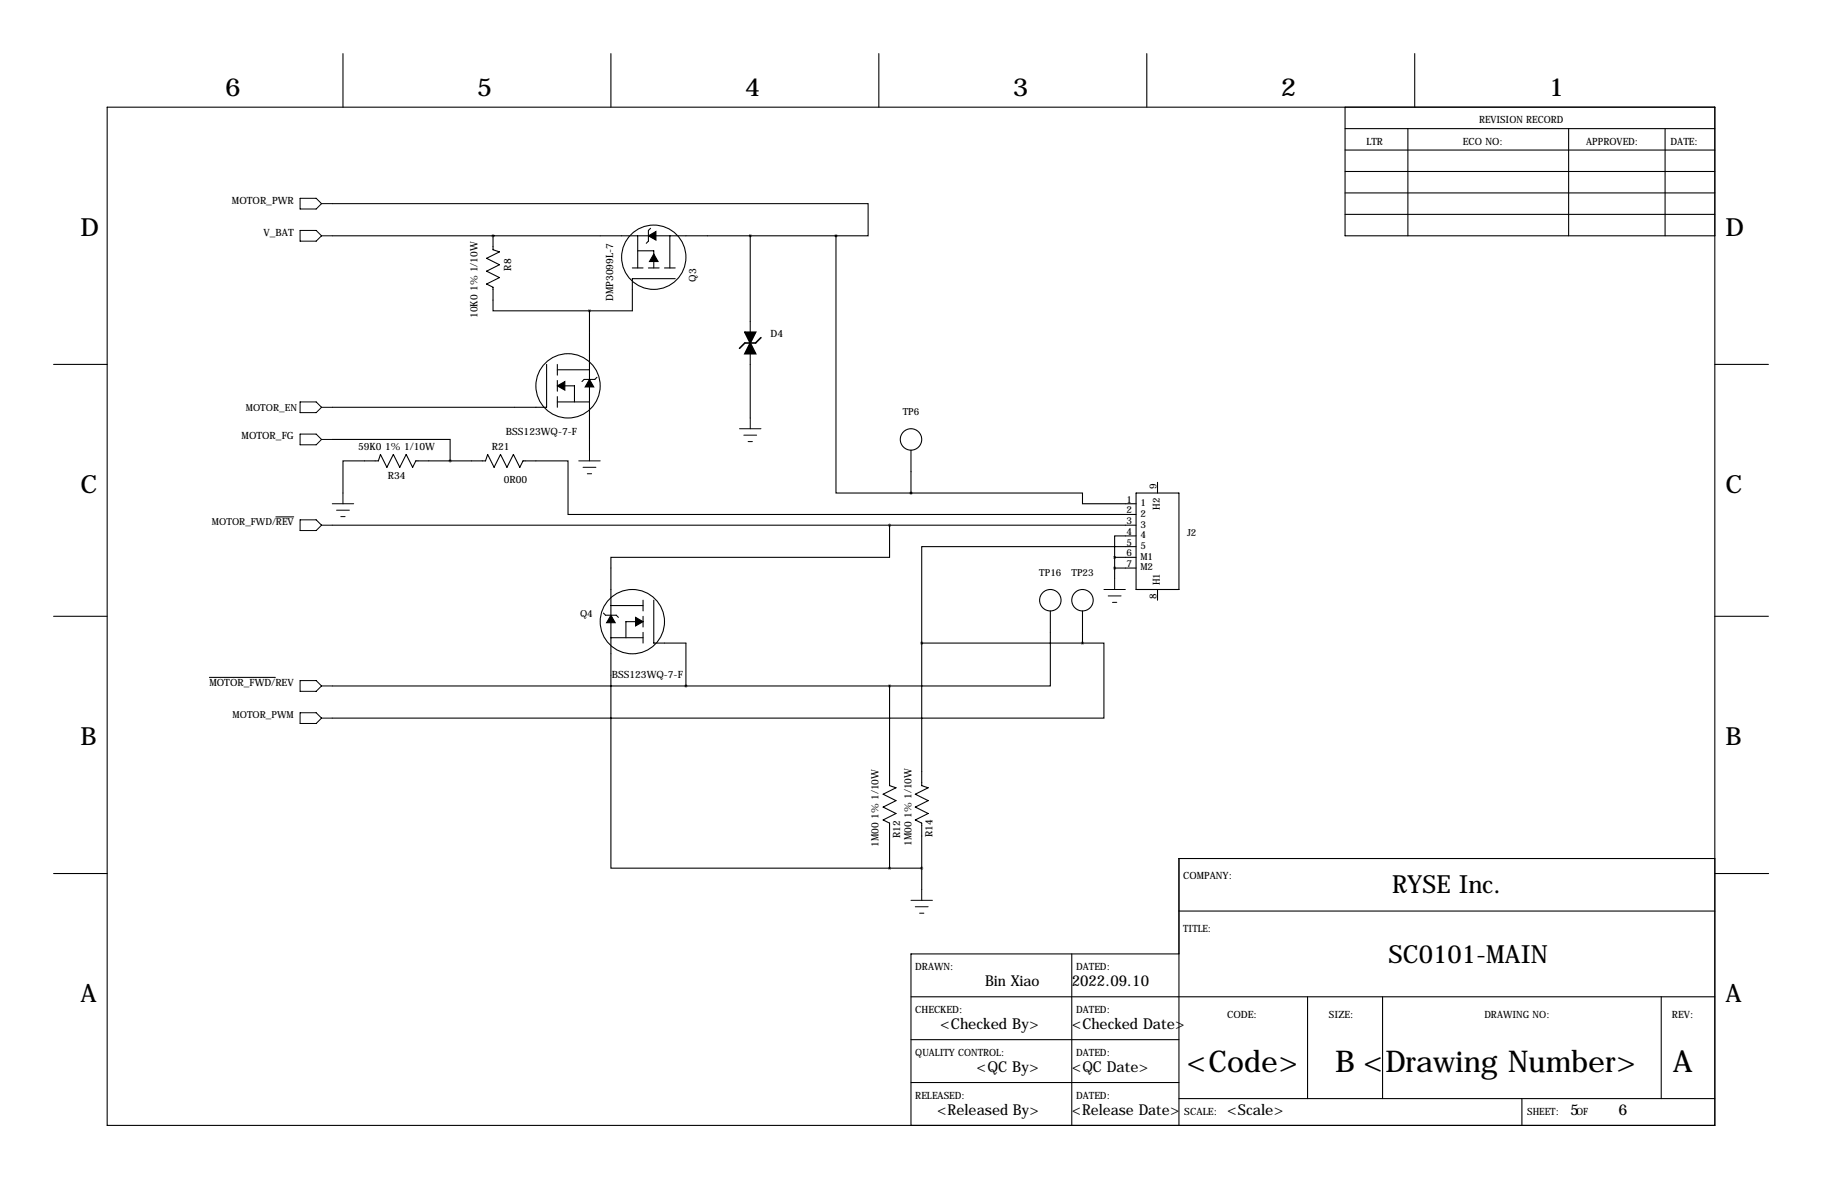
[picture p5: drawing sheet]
<svg xmlns="http://www.w3.org/2000/svg" width="432mm" height="279mm" viewBox="0 0 432 279" stroke-linecap="round" stroke-linejoin="round" font-family="sans-serif">
<g fill="none" stroke="#000" stroke-width=".25">
<path d="M81.3 12.7v12.7M144.8 12.7v12.7M208.3 12.7v12.7M271.8 12.7v12.7M335.3 12.7v12.7M25.4 25.4h381v241.3h-381zM318.8 30.5h87.6M318.8 35.6h87.6M318.8 25.4v30.5h87.6M333.7 30.5v25.4M371.8 30.5v25.4M394.6 30.5v25.4"/>
<path d="M78.7 48.3h127v7.6h-7.6M78.7 55.9h119.4M116.8 55.9h.1M116.8 55.9v3.3l1.6 .5-3.1 1.5 3.1 1.5-3.1 1.6 3.1 1.5-3.1 1.5 1.5 .8v5.6h22.9M151.1 55.9v7.6M151.1 59.4h3.8v4.1M154.2 54.1l-.5 .5v2.6l-.5 .5M158.7 55.9v7.6M177.8 55.9v22.8M198.1 55.9v60.9h17.8M318.8 45.7h87.6M318.8 50.8h87.6"/>
<path d="M318.8 40.6h87.6M139.7 73.7v33M149.9 63.5h2.5M153.7 63.5h2.5M157.5 63.5h2.5M160 66h-10.1v7.7h-10.2M12.7 86.4h12.7M129.5 86.4v10.1h-50.8M132.1 86.4v2.5M132.1 90.2v2.5M132.1 94v2.5M132.1 95.2h7.6"/>
<path d="M132.1 87.6h7.6M133.9 91.4h2.2v3.8M141.5 89.4l-.5 .5h-2.6l-.5 .5M177.8 83.8v15.3M406.4 86.4h12.7M78.7 104.1h28v5.1M81.3 116.8v-7.6h8.4l.5-1.5 1.5 3 1.5-3 1.5 3 1.6-3 1.5 3 .8-1.5h16.5l.5-1.5 1.5 3 1.5-3 1.5 3 1.6-3 1.5 3 .8-1.5h10.6v12.7h134.6M215.9 116.8h40.6v2.6h12.7M215.9 106.7v10.1M269.2 116.8h10.2v22.9h-10.2zM274.3 114.3v2.5M65.4 122.5h4.2"/>
<path d="M78.7 124.5h190.5M210.8 124.5v7.6h-66v73.6h66M264.2 132.1h5M264.2 134.6h5M264.2 132.1v5.1M269.2 129.5h-50.8v22.9M269.2 127h-5v5.1M274.3 139.7v2.5M12.7 146h12.7M143 145.3l.5 .5h2.5l.6 .5M144.8 151.1h7.6M144.8 143.5h7.6"/>
<path d="M150.6 147.3h-2.3v3.8M152.4 142.2v2.6M152.4 146v2.6M152.4 149.9v2.5M154.9 142.2v10.2h7.7v10.2M218.4 152.4h38.1M218.4 152.4v33.8l1.6 .5-3.1 1.5 3.1 1.5-3.1 1.6 3.1 1.5-3.1 1.5 1.5 .8v15.7M248.9 144.8v17.8h-38.1M256.5 152.4h5.1v17.8h-182.9M256.5 144.8v7.6M406.4 146h12.7M49.6 160.5h15.7"/>
<path d="M78.7 162.6h132.1M210.8 162.6v23.6l1.5 .5-3 1.5 3 1.5-3 1.6 3 1.5-3 1.5 1.5 .8v10.6M12.7 207h12.7M210.8 205.7h7.6M279.4 215.9h127M406.4 203.5h-127v63.2M406.5 207h12.7M215.9 236.2h190.5M254 226.1v40.6M279.4 226.1h-63.5v40.6M309.9 236.2v24.1M327.7 236.2v24.1"/>
<path d="M393.7 236.2v24.1M215.9 246.4h63.5M215.9 256.5h63.5M279.4 260.3h127M360.7 260.3v6.4"/>
<circle cx="154.9" cy="61" r="7.6"/>
<circle cx="134.6" cy="91.4" r="7.6"/>
<circle cx="215.9" cy="104.1" r="2.54"/>
<circle cx="149.9" cy="147.3" r="7.6"/>
<circle cx="248.9" cy="142.2" r="2.54"/>
<circle cx="256.5" cy="142.2" r="2.54"/>
</g>
<path d="M153.7 55.9l1.7-1v2zM154.9 60.2l1.1 1.8h-2.1zM132.1 91.4l1.8-1v2.1zM139.7 89.9l1 1.8h-2zM144.8 145.8l1 1.8h-2zM150.6 146.3l1.8 1-1.8 1z" fill="#000" stroke="#000" stroke-width=".25"/>
<path d="M176.5 78.7h2.6l-1.3 2.6zM177.8 81.3l1.3 2.5h-2.6z" fill="#000" stroke="#000" stroke-width=".38"/>
<path d="M180.3 80l-1.2 1.3h-2.6l-1.2 1.2" fill="none" stroke="#000" stroke-width=".38"/>
<g fill="none" stroke="#000" stroke-width=".24">
<path d="M71.1 47h3.8l1.3 1.3-1.3 1.2h-3.8zM71.1 54.6h3.8l1.3 1.3-1.3 1.3h-3.8zM76.2 55.9h2.5M76.2 48.3h2.5M71.1 95.2h3.8l1.3 1.3-1.3 1.3h-3.8zM76.2 96.5h2.5M177.8 99.1v2.5M71.1 102.9h3.8l1.3 1.2-1.3 1.3h-3.8zM76.2 104.1h2.5M78.7 119.4h5.1M81.3 116.8v2.6M137.2 109.2h5"/>
<path d="M138.2 110.7h3M139.2 112.3h1M139.7 106.7v2.5M175.3 101.6h5M176.3 103.1h3M177.3 104.6h1M71.1 123.2h3.8l1.3 1.3-1.3 1.2h-3.8zM76.2 124.5h2.5M79.8 120.9h3M80.8 122.4h1M261.6 139.7h5.1M264.2 137.2v2.5"/>
<path d="M262.6 141.2h3.1M263.7 142.7h1M71.1 161.3h3.8l1.3 1.3-1.3 1.2h-3.8zM71.1 168.9h3.8l1.3 1.3-1.3 1.2h-3.8zM76.2 170.2h2.5M76.2 162.6h2.5M215.9 213.4h5.1M216.9 214.9h3.1M217.9 216.4h1M218.4 210.8v2.6"/>
</g>
<path d="M116.8 55.9a.05 .05 0 0 0 .1 0 .05 .05 0 0 0-.1 0zM256.5 152.4a.05 .05 0 0 0 .1 0 .05 .05 0 0 0-.1 0zM264.1 134.6a.05 .05 0 0 0 .1 0 .05 .05 0 0 0-.1 0zM264.1 132.1a.05 .05 0 0 0 .1 0 .05 .05 0 0 0-.1 0zM218.4 205.7a.05 .05 0 0 0 .1 0 .05 .05 0 0 0-.1 0zM162.5 162.6a.05 .05 0 0 0 .1 0 .05 .05 0 0 0-.1 0zM218.4 152.4a.05 .05 0 0 0 .1 0 .05 .05 0 0 0-.1 0z" fill="#000" stroke="#000" stroke-width=".63"/>
<g font-size="7.1">
<text x="281.2" y="254">&lt;Code&gt;</text>
<text x="316.4" y="254">B &lt;Drawing Number&gt;</text>
<text x="396.4" y="254">A</text>
</g>
<g font-size="5.9">
<text x="53.3" y="22.9">6</text>
<text x="113" y="22.9">5</text>
<text x="176.5" y="22.9">4</text>
<text x="240" y="22.9">3</text>
<text x="303.5" y="22.9">2</text>
<text x="367" y="22.9">1</text>
<text x="19" y="55.9">D</text>
<text x="408.9" y="55.9">D</text>
<text x="19" y="116.8">C</text>
<text x="408.9" y="116.8">C</text>
<text x="19" y="176.5">B</text>
<text x="408.9" y="176.5">B</text>
<text x="329.9" y="211.6">RYSE Inc.</text>
<text x="329.1" y="228.1">SC0101-MAIN</text>
<text x="19" y="237.5">A</text>
<text x="408.9" y="237.5">A</text>
</g>
<g font-size="3.6">
<text x="233.5" y="233.7">Bin Xiao</text>
<text x="254" y="233.7">2022.09.10</text>
<text x="222.8" y="243.8">&lt;Checked By&gt;</text>
<text x="254" y="243.8">&lt;Checked Date&gt;</text>
<text x="231.4" y="254">&lt;QC By&gt;</text>
<text x="254" y="254">&lt;QC Date&gt;</text>
<text x="222.1" y="264.1">&lt;Released By&gt;</text>
<text x="254" y="264.1">&lt;Release Date&gt;</text>
<text x="290.8" y="264.1">&lt;Scale&gt;</text>
<text x="372.1" y="264.1">5</text>
<text x="383.5" y="264.1">6</text>
</g>
<g font-size="2.4">
<text x="350.5" y="29.2">REVISION RECORD</text>
<text x="323.8" y="34.3">LTR</text>
<text x="346.7" y="34.3">ECO NO:</text>
<text x="375.9" y="34.3">APPROVED:</text>
<text x="395.9" y="34.3">DATE:</text>
<text x="55" y="48.3">MOTOR_PWR</text>
<text x="62.4" y="55.9">V_BAT</text>
<text x="121.2" y="64.2" transform="rotate(-90 121.2 64.2)">R8</text>
<text x="145.3" y="71.4" transform="rotate(-90 145.3 71.4)">DMP3099L-7</text>
<text x="165" y="66.7" transform="rotate(-90 165 66.7)">Q3</text>
<text x="113.2" y="75.4" transform="rotate(-90 113.2 75.4)">10K0 1% 1/10W</text>
<text x="182.6" y="79.8">D4</text>
<text x="57.3" y="104.1">MOTOR_FG</text>
<text x="84.9" y="106.7">59K0 1% 1/10W</text>
<text x="116.5" y="106.6">R21</text>
<text x="119.9" y="103">BSS123WQ-7-F</text>
<text x="91.9" y="113.4">R34</text>
<text x="119.4" y="114.6">0R00</text>
<text x="145" y="160.7">BSS123WQ-7-F</text>
<text x="49.6" y="162.6">MOTOR_FWD/REV</text>
<text x="208.2" y="200.7" transform="rotate(-90 208.2 200.7)">1M00 1% 1/10W</text>
<text x="213.4" y="198.7" transform="rotate(-90 213.4 198.7)">R12</text>
<text x="216" y="200.5" transform="rotate(-90 216 200.5)">1M00 1% 1/10W</text>
<text x="221" y="198.4" transform="rotate(-90 221 198.4)">R14</text>
<text x="280.4" y="208.3">COMPANY:</text>
<text x="280.4" y="221">TITLE:</text>
<text x="216.9" y="229.9">DRAWN:</text>
<text x="255" y="229.9">DATED:</text>
<text x="216.9" y="240">CHECKED:</text>
<text x="255" y="240">DATED:</text>
<text x="290.8" y="241.3">CODE:</text>
<text x="315" y="241.3">SIZE:</text>
<text x="351.8" y="241.3">DRAWING NO:</text>
<text x="396.2" y="241.3">REV:</text>
<text x="216.9" y="250.2">QUALITY CONTROL:</text>
<text x="255" y="250.2">DATED:</text>
<text x="216.9" y="260.3">RELEASED:</text>
<text x="255" y="260.3">DATED:</text>
<text x="280.7" y="264.2">SCALE:</text>
<text x="361.9" y="264.2">SHEET:</text>
<text x="373.5" y="264.2">OF</text>
</g>
<g font-size="2.3">
<text x="58.3" y="97.3">MOTOR_EN</text>
<text x="213.9" y="98.3">TP6</text>
<text x="267" y="119.1">1</text>
<text x="270.3" y="119.9">1</text>
<text x="274.1" y="115.8" transform="rotate(-90 274.1 115.8)">9</text>
<text x="50.2" y="124.5">MOTOR_FWD/REV</text>
<text x="267" y="121.7">2</text>
<text x="267" y="124.2">3</text>
<text x="270.3" y="122.5">2</text>
<text x="270.3" y="125">3</text>
<text x="274.9" y="120.8" transform="rotate(-90 274.9 120.8)">H2</text>
<text x="267" y="126.7">4</text>
<text x="267" y="129.3">5</text>
<text x="267" y="131.8">6</text>
<text x="270.3" y="127.6">4</text>
<text x="270.3" y="130.1">5</text>
<text x="281.3" y="127">J2</text>
<text x="246.3" y="136.4">TP16</text>
<text x="253.9" y="136.4">TP23</text>
<text x="267" y="134.4">7</text>
<text x="270.3" y="132.6">M1</text>
<text x="270.3" y="135.2">M2</text>
<text x="274.1" y="142" transform="rotate(-90 274.1 142)">8</text>
<text x="274.9" y="138.7" transform="rotate(-90 274.9 138.7)">H1</text>
<text x="137.5" y="146.3">Q4</text>
<text x="55.1" y="170.2">MOTOR_PWM</text>
</g>
</svg>
